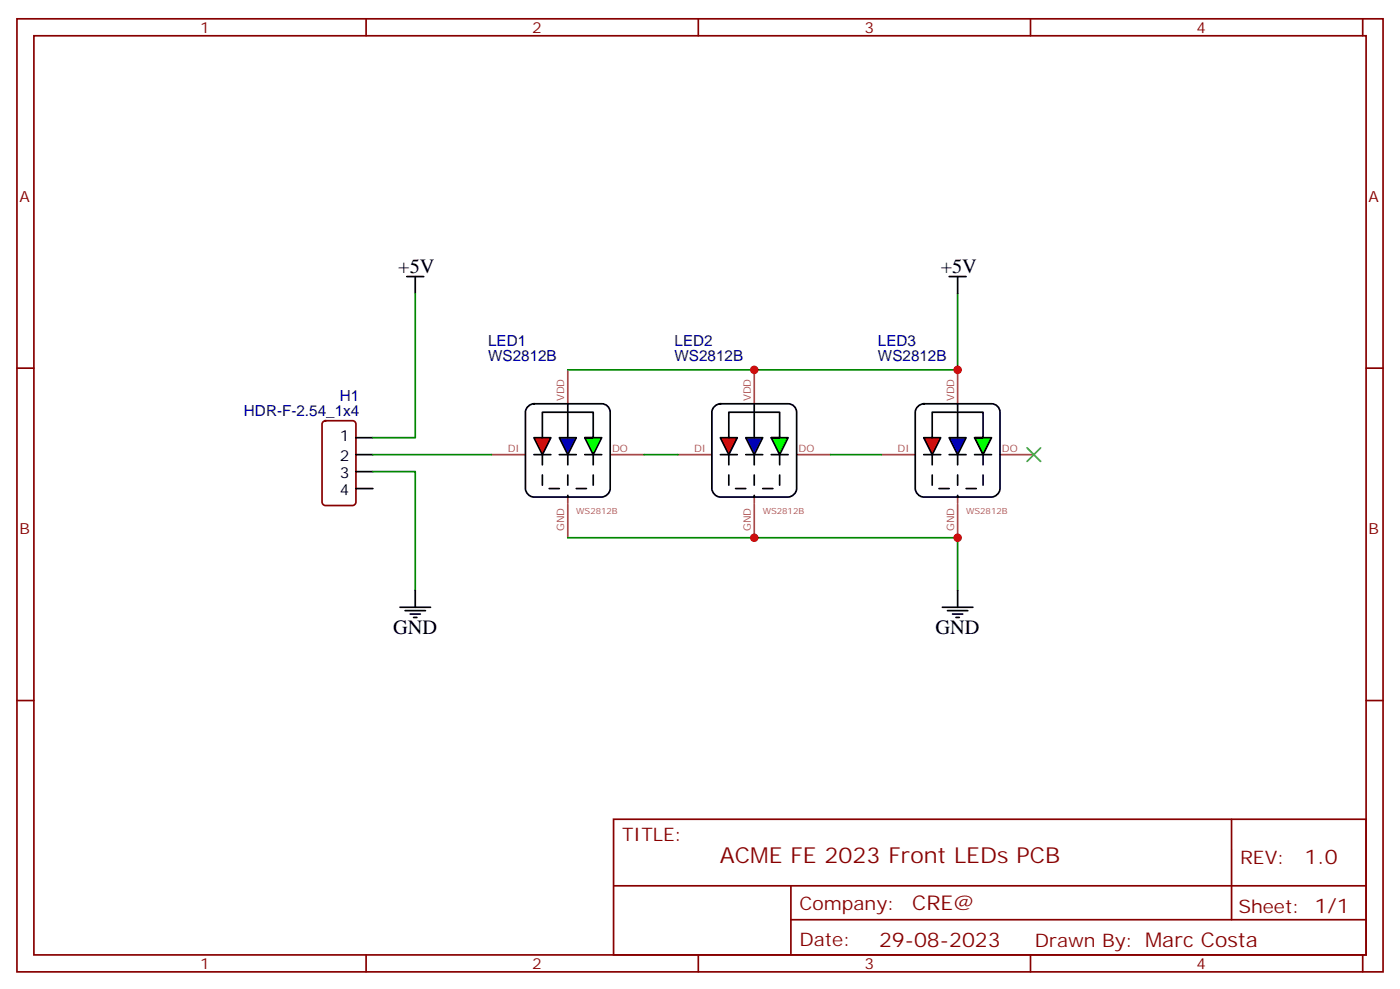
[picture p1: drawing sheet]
<svg xmlns="http://www.w3.org/2000/svg" width="291mm" height="206mm" viewBox="0 0 291 206" stroke-linecap="round" stroke-linejoin="round" font-family="sans-serif">
<g fill="none" stroke="#870000" stroke-width=".35">
<path d="M3.5 3.9h284.4v198.3h-284.4zM7.1 7.4h277.2v191.2h-277.2zM76.2 3.9v3.5M145.3 3.9v3.5M214.5 3.9v3.5M283.6 3.9v3.5M3.5 76.6h3.6M284.3 76.6h3.6M3.5 145.7h3.6M284.3 145.7h3.6M127.7 170.4h156.6v28.2h-156.6zM256.3 170.5v20.8"/>
<path d="M76.2 198.6v3.6M127.7 184.3h156.5M145.3 198.6v3.6M164.6 191.3h119.6M164.6 184.3v14.1M214.5 198.6v3.6M283.6 198.6v3.6"/>
</g>
<path d="M118.2 76.9v7M102.3 94.6h6.9M127.1 94.6h7M118.2 103.3v1.4M118.2 104.9v7" fill="none" stroke="#a64a4a" stroke-width=".35"/>
<path d="M109.9 84.5l.8-.4 .4-.1h14.1a1.76 1.76 0 0 1 1.8 1.8v15.8a1.89 1.89 0 0 1-1.8 1.8h-14.1a1.89 1.89 0 0 1-1.7-1.8v-15.8v-.5z" fill="none" stroke="#000" stroke-width=".35"/>
<path d="M111.1 91.1h3.6l-1.8 3.5z" fill="#f00" stroke="#000" stroke-width=".35"/>
<path d="M111.1 94.6h3.6M116.4 94.6h3.5" fill="none" stroke="#000" stroke-width=".35"/>
<path d="M116.4 91.1h3.5l-1.7 3.5z" fill="#00f" stroke="#000" stroke-width=".35"/>
<path d="M121.7 94.6h3.5" fill="none" stroke="#000" stroke-width=".35"/>
<path d="M121.7 91.1h3.5l-1.7 3.5z" fill="#0f0" stroke="#000" stroke-width=".35"/>
<path d="M112.9 91.1v-5.3h10.6v5.3h-1.8M118.2 84v7.1M148.8 84.5l.7-.4 .4-.1h14.1a1.76 1.76 0 0 1 1.8 1.8v15.8a1.89 1.89 0 0 1-1.8 1.8h-14.1a1.89 1.89 0 0 1-1.7-1.8v-15.8v-.5z" fill="none" stroke="#000" stroke-width=".35"/>
<path d="M112.9 94.6v7h5.3M118.2 94.6v8.8M123.5 94.6v7h-5.3" fill="none" stroke="#000" stroke-width=".35" stroke-dasharray="2.1 2.1"/>
<path d="M157 76.9v7M141.1 94.6h7M165.9 94.6h7M157 103.3v1.4M157 104.9v7" fill="none" stroke="#a64a4a" stroke-width=".35"/>
<path d="M149.9 91.1h3.6l-1.8 3.5z" fill="#f00" stroke="#000" stroke-width=".35"/>
<path d="M149.9 94.6h3.6M155.2 94.6h3.5" fill="none" stroke="#000" stroke-width=".35"/>
<path d="M155.2 91.1h3.5l-1.7 3.5z" fill="#00f" stroke="#000" stroke-width=".35"/>
<path d="M160.5 94.6h3.5" fill="none" stroke="#000" stroke-width=".35"/>
<path d="M160.5 91.1h3.5l-1.7 3.5z" fill="#0f0" stroke="#000" stroke-width=".35"/>
<path d="M151.7 91.1v-5.3h10.6v5.3h-1.8M157 84v7.1M191.1 84.5l.8-.4 .4-.1h14.1a1.76 1.76 0 0 1 1.7 1.8v15.8a1.89 1.89 0 0 1-1.7 1.8h-14.1a1.89 1.89 0 0 1-1.8-1.8v-15.8l.1-.5z" fill="none" stroke="#000" stroke-width=".35"/>
<path d="M151.7 94.6v7h5.3M157 94.6v8.8M162.3 94.6v7h-5.3" fill="none" stroke="#000" stroke-width=".35" stroke-dasharray="2.1 2.1"/>
<path d="M199.3 76.9v7M183.4 94.6h7M208.3 94.6h6.9M199.3 103.3v1.4M199.3 104.9v7" fill="none" stroke="#a64a4a" stroke-width=".35"/>
<path d="M192.3 91.1h3.5l-1.8 3.5z" fill="#f00" stroke="#000" stroke-width=".35"/>
<path d="M192.3 94.6h3.5M197.6 94.6h3.5" fill="none" stroke="#000" stroke-width=".35"/>
<path d="M197.6 91.1h3.5l-1.8 3.5z" fill="#00f" stroke="#000" stroke-width=".35"/>
<path d="M202.8 94.6h3.6" fill="none" stroke="#000" stroke-width=".35"/>
<path d="M202.8 91.1h3.6l-1.8 3.5z" fill="#0f0" stroke="#000" stroke-width=".35"/>
<g fill="none" stroke="#000" stroke-width=".35">
<path d="M84.7 57.5h3.5M86.4 57.5v3.6M197.6 57.5h3.5M199.3 57.5v3.6M74.1 91.1h3.5M74.1 94.6h3.5M74.1 98.1h3.5M194 91.1v-5.3h10.6v5.3h-1.8M199.3 84v7.1M74.1 101.6h3.5M83.3 126.3h6.3M84.3 127h4.2"/>
<path d="M85.4 127.7h2.1M86.1 128.4h.7M86.4 122.8v3.5M196.1 126.3h6.4M197.2 127h4.2M198.3 127.7h2.1M199 128.4h.7M199.3 122.8v3.5"/>
</g>
<path d="M194 94.6v7h5.3M199.3 94.6v8.8M204.6 94.6v7h-5.3" fill="none" stroke="#000" stroke-width=".35" stroke-dasharray="2.1 2.1"/>
<path d="M86.4 61.1v30h-8.8M199.3 61.1v15.8h-81.1M77.6 98.1h8.8v24.7M77.6 94.6h24.7M134.1 94.6h7M172.9 94.6h10.5M118.2 111.9h81.1v10.9" fill="none" stroke="#008700" stroke-width=".35"/>
<path d="M213.8 93.2l2.8 2.8M216.6 93.2l-2.8 2.8" fill="none" stroke="#3c3" stroke-width=".35"/>
<path d="M67.3 87.7l.4-.2h5.7a.71 .71 0 0 1 .7 .7v16.3a.76 .76 0 0 1-.7 .7h-5.7a.76 .76 0 0 1-.7-.7v-16.3z" fill="none" stroke="#870000" stroke-width=".35"/>
<g fill="#c00">
<circle cx="157" cy="76.9" r=".88"/>
<circle cx="199.3" cy="76.9" r=".88"/>
<circle cx="157" cy="111.9" r=".88"/>
<circle cx="199.3" cy="111.9" r=".88"/>
</g>
<text font-size="4.6" fill="#800" x="149.8" y="179.5">ACME FE 2023 Front LEDs PCB</text>
<g font-size="4.2">
<text x="82.9" y="56.8">+5V</text>
<text x="195.8" y="56.8">+5V</text>
<text x="81.8" y="132">GND</text>
<text x="194.7" y="132">GND</text>
</g>
<g font-size="4.2" fill="#800">
<text x="271.5" y="179.7">1.0</text>
<text x="189.9" y="189.3">CRE@</text>
<text x="183" y="197.1">29-08-2023</text>
</g>
<g font-size="3.9" fill="#800">
<text x="129.5" y="175">TITLE:</text>
<text x="258.1" y="179.7">REV:</text>
<text x="166.4" y="189.2">Company:</text>
<text x="257.7" y="189.8">Sheet: 1/1</text>
<text x="166.4" y="196.9">Date:</text>
<text x="215.4" y="197">Drawn By: Marc Costa</text>
</g>
<g font-size="3.2" fill="#800">
<text x="41.6" y="6.9">1</text>
<text x="110.8" y="6.9">2</text>
<text x="179.9" y="6.9">3</text>
<text x="249.1" y="6.9">4</text>
<text x="4.1" y="42">A</text>
<text x="284.9" y="42">A</text>
<text x="4.1" y="111.2">B</text>
<text x="284.9" y="111.2">B</text>
<text x="41.6" y="201.6">1</text>
<text x="110.8" y="201.6">2</text>
<text x="179.9" y="201.6">3</text>
<text x="249.1" y="201.6">4</text>
</g>
<g font-size="3.2" fill="#000080">
<text x="101.6" y="72">LED1</text>
<text x="140.4" y="72">LED2</text>
<text x="182.7" y="72">LED3</text>
<text x="101.6" y="75.2">WS2812B</text>
<text x="140.4" y="75.2">WS2812B</text>
<text x="182.7" y="75.2">WS2812B</text>
<text x="70.7" y="83.4">H1</text>
<text x="50.8" y="86.5">HDR-F-2.54_1x4</text>
</g>
<g font-size="3.2">
<text x="70.8" y="91.8">1</text>
<text x="70.8" y="96">2</text>
<text x="70.8" y="99.5">3</text>
<text x="70.8" y="103">4</text>
</g>
<g font-size="2.1" fill="#a54b4b">
<text x="117.5" y="83.5" transform="rotate(-90 117.5 83.5)">VDD</text>
<text x="156.3" y="83.5" transform="rotate(-90 156.3 83.5)">VDD</text>
<text x="198.6" y="83.5" transform="rotate(-90 198.6 83.5)">VDD</text>
<text x="105.7" y="94.1">DI</text>
<text x="127.4" y="94.1">DO</text>
<text x="144.5" y="94.1">DI</text>
<text x="166.2" y="94.1">DO</text>
<text x="186.8" y="94.1">DI</text>
<text x="208.5" y="94.1">DO</text>
<text x="117.5" y="110.5" transform="rotate(-90 117.5 110.5)">GND</text>
<text x="156.3" y="110.5" transform="rotate(-90 156.3 110.5)">GND</text>
<text x="198.6" y="110.5" transform="rotate(-90 198.6 110.5)">GND</text>
</g>
<g font-size="1.8" fill="#a54b4b">
<text x="119.9" y="106.9">WS2812B</text>
<text x="158.7" y="106.9">WS2812B</text>
<text x="201.1" y="106.9">WS2812B</text>
</g>
</svg>
